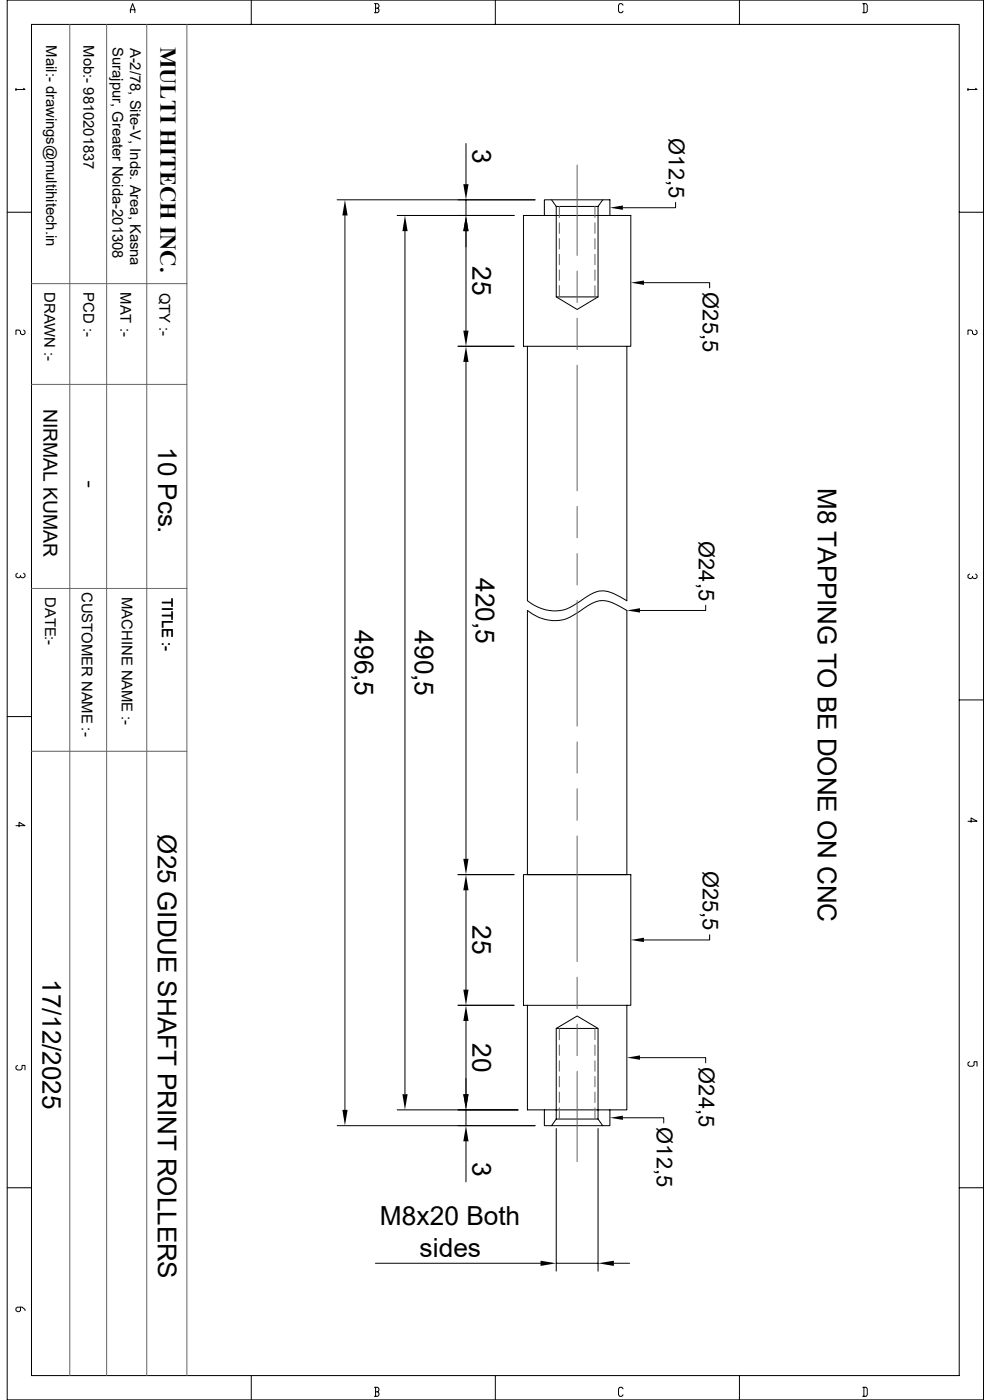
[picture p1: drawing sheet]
<svg xmlns="http://www.w3.org/2000/svg" width="297mm" height="420mm" viewBox="0 0 297 420" stroke-linecap="round" stroke-linejoin="round" font-family="sans-serif">
<g fill="none" stroke="#000" stroke-width=".3">
<path d="M2.2 0h292.6v419.9h-292.6zM9.4 7.3h.1M9.4 7.3h278.1v405.4h-278.1zM39.1 3.8v-.9l.7-1.8 .6 1.8v.9M39.1 2.9h1.3M75.3 0v7.3M112.2 1.1h1l.4 .5v.4l-.4 .5M112.6 2.5h.6l.4 .4v.4l-.4 .5h-1M112.6 1.1v2.7M148.5 0v7.3M186.7 1.6l-.3-.5h-.7l-.3 .5v1.7l.3 .5h.7l.3-.5M221.6 0v7.3"/>
<path d="M258.6 1.1h1l.3 .5v1.7l-.3 .5h-1M258.9 1.1v2.7M4.8 26.5v.7M7.1 26.5l.4 .3h-2.7M290.1 26.5v.7M292.4 26.5l.4 .3h-2.7M139.7 43.1v12.1M139.7 59.9v4.7M160.4 59.9h-59.4M165.3 59.9l1.4 2M180.6 59.9l-1.4 2v27.2h-12.5v-27.2h12.5M2.2 63.7h7.2"/>
<path d="M103.4 64.6v268.4M121.4 69.3v259M139.7 69.3v29.9M154.1 64.6h-35.1M156.9 64.6h32.2v39.3h-32.2zM163.2 64.6v-4.7h19.6v4.7M202.5 60.7v1.6h-15.8M287.5 63.7h7.3M7.1 99l.4 .4v.6l-.4 .4h-.5l-.5-.4v-.6l-.4-.4h-.9v1.4M166.7 89.1l6.3 3.7 6.2-3.7M193 84.8h19.7v1.6M292.4 99l.4 .4v.6l-.4 .4h-.5l-.4-.4v-.6l-.5-.4h-.9v1.4"/>
<path d="M137.3 103.9h16.8M139.7 108.6v149M158.1 103.9v76.3a12.1 12.1 0 0 0 15.3 .5l1.8-1.2a8 8 0 0 1 7.9-1.7l4.8 2.4v-76.3M5.2 172l-.4 .3v.7l.4 .3h.5l.4-.3M7.1 172l.4 .3v.7l-.4 .3h-.5l-.5-.3v-.4M290.6 172.2l-.5 .4v.6l.5 .4h.4l.5-.4M292.4 172.2l.4 .4v.6l-.4 .4h-.5l-.4-.4v-.3M158.1 183.1a12.1 12.1 0 0 0 15.3 .5l1.8-1.2a8 8 0 0 1 7.9-1.7l4.8 2.4v79.3h-29.8zM211.5 181.6v1.5h-19.7M2.2 215h7.2M287.5 210h7.3M4.8 247.7h2.7l-1.8-1v1.3"/>
<path d="M290.1 246.4h2.7l-1.8-1v1.3M137.3 262.4h16.8M139.7 267.1v29.8M156.9 262.4h32.2v39.2h-32.2zM212.7 280.4v1.6h-19.7M5.2 319.6l-.4 .4v.6l.4 .4h.9l.5-.4v-1h.9v1.4M137.3 301.6h16.8M139.7 306.3v22M158.1 301.6v31.4h29.8v-31.4M166.7 308.5l6.3-3.7 6.2 3.7M191.8 317.3h19.7v1.6M290.6 318.5l-.5 .4v.6l.5 .4h.9l.4-.4v-1h.9v1.4"/>
<path d="M101 337.7h59.4M119 333h36.2M139.7 333v4.7M163.2 333v4.7h19.6v-4.7M166.7 338.5v42.8M166.7 335.7l-1.4 2M179.2 338.5v42.8M179.2 335.7h-12.5v-27.2h12.5v27.2l1.4 2M186.7 335.3h12.2v1.6M2.2 356.3h7.2M139.7 342.4v12.1M287.5 356.3h7.3"/>
<path d="M112.5 379h49.5M166.7 379h12.5M184 379h4.7M6.1 392.1v1l-.4 .4h-.5l-.4-.4v-.6l.4-.4h1.4l.9 .7v.3M75.3 412.7v7.2M112.2 416.2h1l.4 .4v.5l-.4 .4M112.6 417.5h.6l.4 .5v.4l-.4 .5h-1M112.6 416.2v2.7M148.5 412.7v7.2M186.7 416.6l-.3-.4h-.7l-.3 .4v1.8l.3 .5h.7l.3-.5M221.6 412.7v7.2M258.6 416.2h1l.3 .4v1.8l-.3 .5h-1"/>
<path d="M258.9 416.2v2.7"/>
</g>
<g fill="none" stroke="#636466" stroke-width=".3">
<path d="M20.9 7.3v405.4M32 7.3v405.4M44 7.3v405.4M56 7.3v405.4M173 49.5v27.1M167.6 61.9v3.4M167.6 66.8v3.2M167.6 71.6v3.1M167.6 76.3v3.1M178.3 61.9v3.4M178.3 66.8v3.2M178.3 71.6v3.1"/>
<path d="M178.3 76.3v3.1M9.4 85.1h46.6M167.6 81v3.1M167.6 85.7v3.4M173 81.3v9.5M173 95.5v9.4M178.3 81v3.1M178.3 85.7v3.4M9.4 115.3h46.6M173 109.6v37.6M173 151.9v9.4M9.4 176.5h46.6"/>
<path d="M173 166.1v9.4M173 180.2v37.6M9.4 225.4h46.6M173 222.5v9.4M173 236.6v9.5M173 250.8v37.7M173 293.2v9.4M167.6 308.5v3.4M167.6 313.5v3.1M167.6 318.2v3.2M173 307.3v9.4M178.3 308.5v3.4"/>
<path d="M178.3 313.5v3.1M178.3 318.2v3.2M167.6 322.9v3.2M167.6 327.6v3.2M167.6 332.3v3.4M173 321.4v27.1M178.3 332.3v3.4M178.3 322.9v3.2M178.3 327.6v3.2"/>
</g>
<g fill="#000">
<path d="M138.9 55.2h1.5l-.7 4.7zM103.4 59.9l.8 4.7h-1.6zM121.4 64.6l.8 4.7h-1.6zM139.7 64.6l.7 4.7h-1.5zM182.8 62.3l3.9-.7v1.3zM138.9 99.2h1.5l-.7 4.7zM189.1 84.8l3.9-.6v1.3zM139.7 103.9l.7 4.7h-1.5zM187.9 183.1l3.9-.6v1.3zM138.9 257.6h1.5l-.7 4.8zM139.7 262.4l.7 4.7h-1.5zM138.9 296.9h1.5l-.7 4.7z"/>
<path d="M189.1 282l3.9-.7v1.3zM139.7 301.6l.7 4.7h-1.5zM187.9 317.3l3.9-.7v1.3zM102.6 333h1.6l-.8 4.7zM120.6 328.3h1.6l-.8 4.7zM138.9 328.3h1.5l-.7 4.7zM182.8 335.3l3.9-.6v1.3zM139.7 337.7l.7 4.7h-1.5zM162 378.2l4.7 .8-4.7 .8zM179.2 379l4.8-.8v1.6z"/>
</g>
<g font-size="7.9">
<text x="141.6" y="44.6" transform="rotate(90 141.6 44.6)">3</text>
<text x="141.6" y="79.9" transform="rotate(90 141.6 79.9)">25</text>
<text x="142.6" y="173.4" transform="rotate(90 142.6 173.4)">420,5</text>
<text x="106.4" y="189.1" transform="rotate(90 106.4 189.1)">496,5</text>
<text x="124.4" y="189.1" transform="rotate(90 124.4 189.1)">490,5</text>
<text x="141.6" y="277.6" transform="rotate(90 141.6 277.6)">25</text>
<text x="141.6" y="313" transform="rotate(90 141.6 313)">20</text>
<text x="141.6" y="348.7" transform="rotate(90 141.6 348.7)">3</text>
<text x="113.8" y="367.6">M8x20 Both</text>
<text x="125.7" y="377">sides</text>
</g>
<g font-size="7.8">
<text x="47.4" y="134.1" transform="rotate(90 47.4 134.1)">10 Pcs.</text>
<text x="245.1" y="146.4" transform="rotate(90 245.1 146.4)">M8 TAPPING TO BE DONE ON CNC</text>
<text x="47.3" y="250.3" transform="rotate(90 47.3 250.3)">Ø25 GIDUE SHAFT PRINT ROLLERS</text>
<text x="12.7" y="293.8" transform="rotate(90 12.7 293.8)">17/12/2025</text>
</g>
<text font-size="6.8" x="48.1" y="14" transform="rotate(90 48.1 14)">MULTI HITECH INC.</text>
<g font-size="6.6">
<text x="200.4" y="41.5" transform="rotate(90 200.4 41.5)">Ø12,5</text>
<text x="210.6" y="87.7" transform="rotate(90 210.6 87.7)">Ø25,5</text>
<text x="209.4" y="162.3" transform="rotate(90 209.4 162.3)">Ø24,5</text>
<text x="210.6" y="261.2" transform="rotate(90 210.6 261.2)">Ø25,5</text>
<text x="209.4" y="320.2" transform="rotate(90 209.4 320.2)">Ø24,5</text>
<text x="196.9" y="338.2" transform="rotate(90 196.9 338.2)">Ø12,5</text>
</g>
<text font-size="6.1" x="24.8" y="144.1" transform="rotate(90 24.8 144.1)">-</text>
<text font-size="5.8" x="13.1" y="122.6" transform="rotate(90 13.1 122.6)">NIRMAL KUMAR</text>
<g font-size="4.4">
<text x="13.8" y="13.6" transform="rotate(90 13.8 13.6)">Mail:- drawings@multihitech.in</text>
<text x="25" y="13.6" transform="rotate(90 25 13.6)">Mob:- 9810201837</text>
<text x="33.7" y="14.1" transform="rotate(90 33.7 14.1)">Surajpur, Greater Noida-201308</text>
<text x="39" y="14.3" transform="rotate(90 39 14.3)">A-2/78, Site-V, Inds. Area, Kasna</text>
<text x="13.3" y="87.6" transform="rotate(90 13.3 87.6)">DRAWN :-</text>
<text x="25" y="87.6" transform="rotate(90 25 87.6)">PCD :-</text>
<text x="36.1" y="87.6" transform="rotate(90 36.1 87.6)">MAT :-</text>
<text x="47.8" y="87.8" transform="rotate(90 47.8 87.8)">QTY :-</text>
<text x="13.5" y="179.1" transform="rotate(90 13.5 179.1)">DATE:-</text>
<text x="24.5" y="177.5" transform="rotate(90 24.5 177.5)">CUSTOMER NAME :-</text>
<text x="36.5" y="179.1" transform="rotate(90 36.5 179.1)">MACHINE NAME :-</text>
<text x="48.6" y="179.3" transform="rotate(90 48.6 179.3)">TITLE :-</text>
</g>
</svg>
